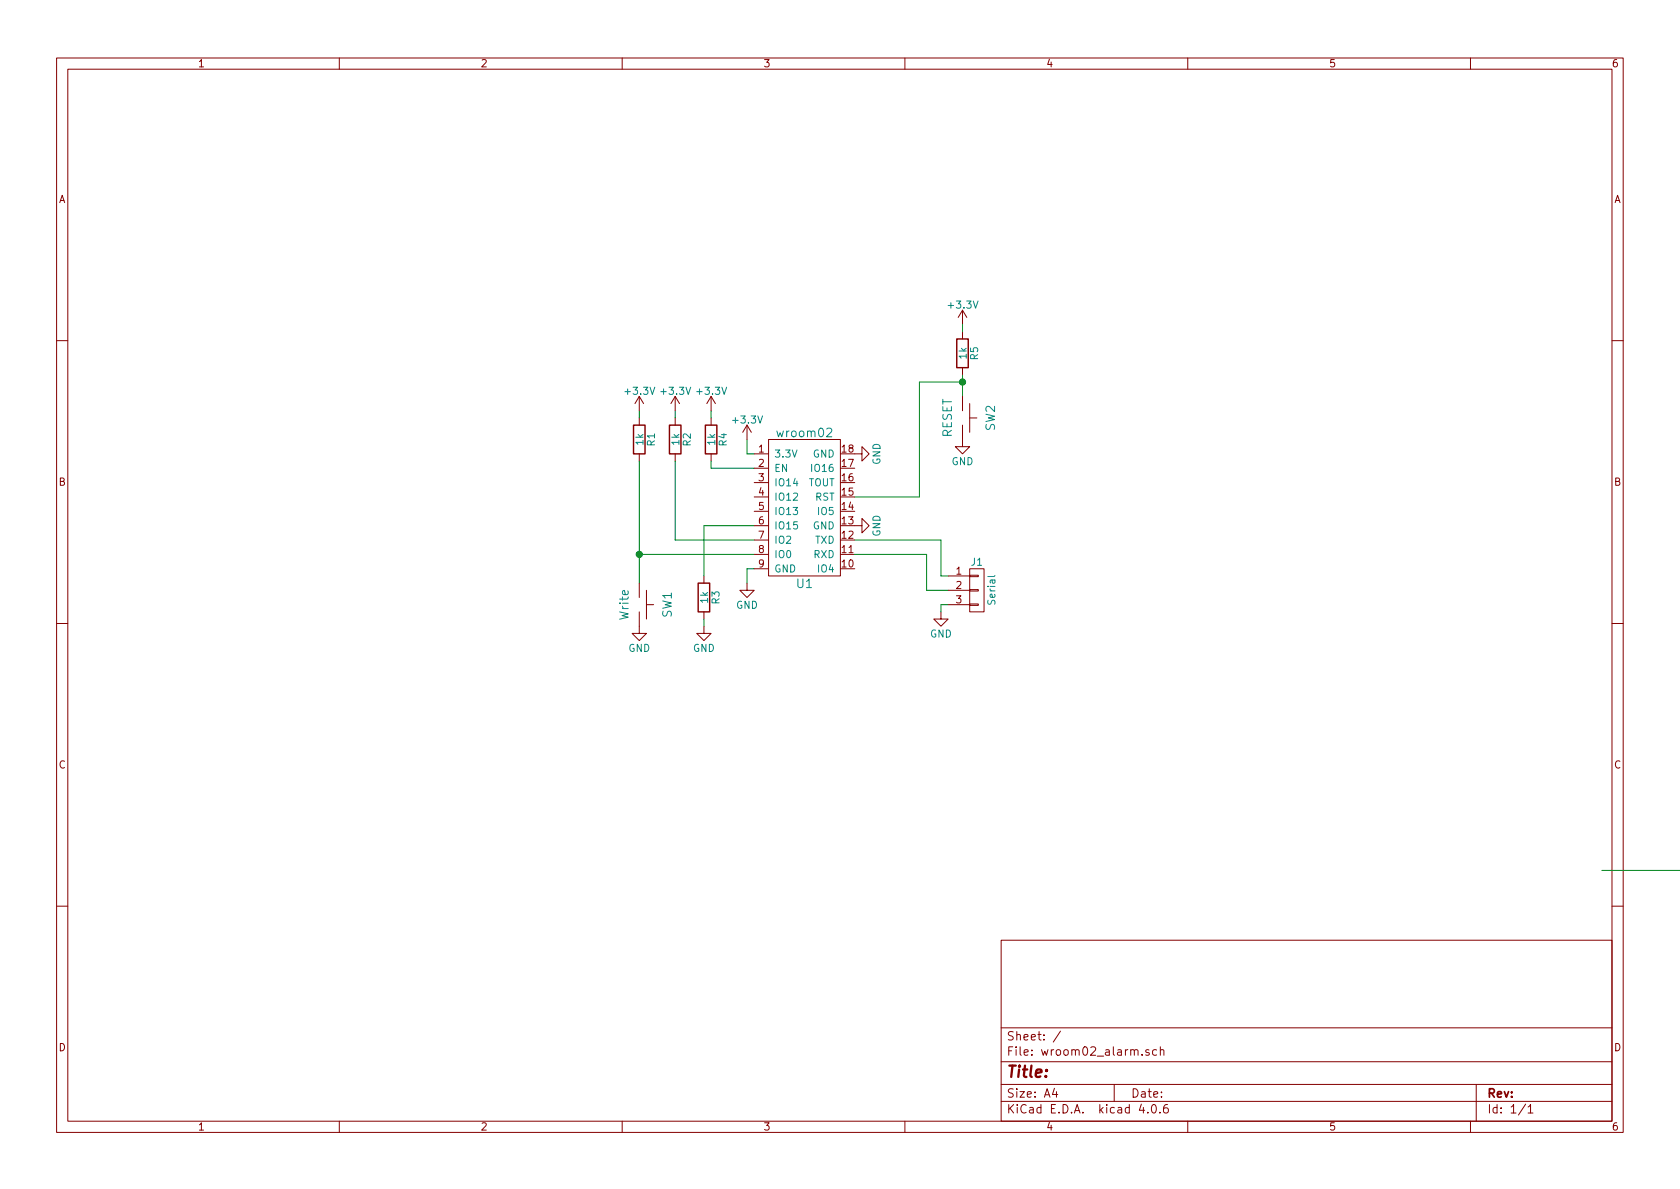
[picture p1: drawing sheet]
<svg xmlns="http://www.w3.org/2000/svg" width="297mm" height="210mm" viewBox="0 0 297 210" stroke-linecap="round" stroke-linejoin="round" font-family="sans-serif">
<g fill="none" stroke="#840000" stroke-width=".18">
<path d="M10 10.3h277v189.9h-277zM12 12.2h273v186.1h-273zM60 10.3v1.9M110 10.3v1.9M160 10.3v1.9M210 10.3v1.9M260 10.3v1.9M170.2 54.9v2.5M170.2 58.7v1.2M170.2 54.9l-.8 1.2M170.2 54.9l.7 1.2M10 60.2h2"/>
<path d="M113 70.1v2.5M113 73.9v1.3M113 70.1l-.7 1.3M113 70.1l.8 1.3M119.4 70.1v2.5M119.4 73.9v1.3M119.4 70.1l-.8 1.3M119.4 70.1l.7 1.3M125.7 70.1v2.5M125.7 73.9v1.3M125.7 70.1l-.7 1.3M125.7 70.1l.8 1.3"/>
<path d="M132.1 75.2l-.8 1.2M132.1 75.2v2.5M132.1 75.2l.7 1.2M135.9 77.7h12.7v24.1h-12.7zM170.2 75.2v3.8h1.2l-1.2 1.3-1.3-1.3h1.3M170.2 65v1.3M170.2 70.1v2.5M171.4 71.4v5M171.4 73.9h1.3M285 60.2h2M113 80.3v1.2M119.4 80.3v1.2"/>
<path d="M125.7 80.3v1.2M133.3 80.3h2.6M133.3 82.8h2.6M133.3 85.3h2.6M133.3 87.9h2.6M133.3 90.4h2.6M133.3 93h2.6M133.3 95.5h2.6M133.3 98h2.6M151.1 93h1.3v-1.3l1.3 1.3-1.3 1.2v-1.2M151.1 80.3h1.3v-1.3l1.3 1.3-1.3 1.2v-1.2M10 110.3h2"/>
<path d="M113 108.2v3.8h1.3l-1.3 1.3-1.2-1.3h1.2M113 103.1v2.6M114.3 106.9h1.3M114.3 104.4v5.1M124.5 110.7v1.3h1.2l-1.2 1.3-1.3-1.3h1.3M124.5 101.8v1.3M124.5 108.2v1.3M132.1 103.1v1.3h1.2l-1.2 1.3-1.3-1.3h1.3M133.3 100.6h2.6M166.4 108.2v1.3h1.2l-1.2 1.2-1.3-1.2h1.3M167.6 101.8h3.8M167.6 104.4h3.8"/>
<path d="M167.6 106.9h3.8M171.4 106.8h1.6v.3h-1.6zM171.4 104.3h1.6v.2h-1.6zM171.4 101.7h1.6v.3h-1.6zM171.4 100.6h2.6v7.6h-2.6zM285 110.3h2M10 160.2h2M177 166.3h108v32h-108zM285 160.2h2M60 198.3v1.9M110 198.3v1.9M160 198.3v1.9"/>
<path d="M177 194.8h108M177 191.8h108M177 187.8h108M177 181.8h108M186.4 192.5l-.3 1h.9M186.8 193v1M187.5 182.3l-1.3 2M197 191.8v3M201.8 195.2l-.4 1.1h1M201.9 186.5v.1M202.9 196.7v.1M203.1 185.7a.37 .37 0 0 0-.5 .1v.2l.5 .2 .1 .1-.2 .3-.4-.1"/>
<path d="M203.8 195.4l.1-.1a.81 .81 0 0 1 .6 .6 .81 .81 0 0 1-.3 .8l-.1 .1a.8 .8 0 0 1-.6-.6 .8 .8 0 0 1 .3-.8zM204.5 185.7l-.4-.1-.3 .3 .1 .6 .2 .1 .4-.1M205.1 196.7v.1M205.2 185.7l.2-.1 .3 .1 .1 .9M205.2 185.1v1.5M206.4 195.3a.59 .59 0 0 0-.7 .7l.1 .7 .2 .1 .5-.1 .1-.5-.2-.2-.4-.1-.3 .3M210 198.3v1.9M260 198.3v1.9M261 191.8v6.5M269.7 195.2l-1.2 2M270.2 195.8l.4-.5v1.5M270.2 196.8h.8"/>
</g>
<path d="M146.2 75.9l.2-.2h.4l.2 .2 .1 .2-.1 .3-.9 .8h1" fill="none" stroke="#008484" stroke-width=".18"/>
<path d="M169.2 59.9h2v5.1h-2zM112 75.2h2v5.1h-2zM118.4 75.2h2v5.1h-2zM124.7 75.2h2v5.1h-2zM123.4 103.1h2.1v5.1h-2.1z" fill="none" stroke="#840000" stroke-width=".25"/>
<g fill="none" stroke="#008400" stroke-width=".18">
<path d="M170.2 57.4v1.3M113 72.6v1.3M119.4 72.6v1.3M125.7 72.6v1.3M132.1 77.7v2.6h1.2M170.2 67.6h-7.6v20.3h-11.5M170.2 66.3v3.8M113 98h20.3M113 81.5v21.6M119.4 81.5v14h13.9M125.7 81.5v1.3h7.6M133.3 93h-8.8v8.8"/>
<path d="M151.1 95.5h15.3v6.3h1.2M151.1 98h12.7v6.4h3.8M124.5 109.5v1.2M133.3 100.6h-1.2v2.5M167.6 106.9h-1.2v1.3M283.2 153.9h13.9"/>
</g>
<g fill="#008400" stroke="#008400" stroke-width=".25">
<circle cx="170.2" cy="67.6" r=".51"/>
<circle cx="113" cy="98" r=".51"/>
</g>
<text font-size="2.8" fill="#840000" x="178" y="190.5">Title:</text>
<g font-size="2.1" fill="#008484">
<text x="137.6" y="77.3">wroom02</text>
<text x="168.3" y="77.4" transform="rotate(-90 168.3 77.4)">RESET</text>
<text x="175.9" y="76.2" transform="rotate(-90 175.9 76.2)">SW2</text>
<text x="140.9" y="104">U1</text>
<text x="111.2" y="109.6" transform="rotate(-90 111.2 109.6)">Write</text>
<text x="118.8" y="109.2" transform="rotate(-90 118.8 109.2)">SW1</text>
</g>
<g font-size="2.1" fill="#840000">
<text x="178" y="184">Sheet: /</text>
<text x="178" y="186.7">File: wroom02_alarm.sch</text>
<text x="178" y="196.9">KiCad E.D.A. kicad 4.0.6</text>
<text x="178" y="194.1">Size: A4</text>
<text x="200" y="194.1">Date:</text>
<text x="263" y="194.1">Rev:</text>
<text x="263" y="196.9">Id: 1/1</text>
</g>
<g font-size="1.8" fill="#840000">
<text x="35" y="11.9">1</text>
<text x="85" y="11.9">2</text>
<text x="135" y="11.9">3</text>
<text x="185" y="11.9">4</text>
<text x="235" y="11.9">5</text>
<text x="285" y="11.9">6</text>
<text x="10.4" y="35.9">A</text>
<text x="285.4" y="35.9">A</text>
<text x="134.1" y="80">1</text>
<text x="134.1" y="82.5">2</text>
<text x="148.9" y="82.5">17</text>
<text x="148.9" y="80">18</text>
<text x="10.4" y="85.9">B</text>
<text x="134.1" y="85.1">3</text>
<text x="134.1" y="87.6">4</text>
<text x="148.9" y="87.6">15</text>
<text x="148.9" y="85.1">16</text>
<text x="285.4" y="85.9">B</text>
<text x="134.1" y="90.2">5</text>
<text x="134.1" y="92.7">6</text>
<text x="134.1" y="95.2">7</text>
<text x="148.9" y="95.2">12</text>
<text x="148.9" y="92.7">13</text>
<text x="148.9" y="90.2">14</text>
<text x="134.1" y="97.8">8</text>
<text x="134.1" y="100.3">9</text>
<text x="148.9" y="100.3">10</text>
<text x="148.9" y="97.8">11</text>
<text x="169.1" y="101.6">1</text>
<text x="169.1" y="104.1">2</text>
<text x="169.1" y="106.7">3</text>
<text x="10.4" y="135.9">C</text>
<text x="285.4" y="135.9">C</text>
<text x="10.4" y="185.9">D</text>
<text x="285.4" y="185.9">D</text>
<text x="35" y="199.9">1</text>
<text x="85" y="199.9">2</text>
<text x="135" y="199.9">3</text>
<text x="185" y="199.9">4</text>
<text x="235" y="199.9">5</text>
<text x="285" y="199.9">6</text>
</g>
<g font-size="1.8" fill="#008484">
<text x="167.8" y="54.6">+3.3V</text>
<text x="170.9" y="63.4" transform="rotate(-90 170.9 63.4)">1k</text>
<text x="172.9" y="63.6" transform="rotate(-90 172.9 63.6)">R5</text>
<text x="110.7" y="69.8">+3.3V</text>
<text x="117" y="69.8">+3.3V</text>
<text x="123.4" y="69.8">+3.3V</text>
<text x="129.7" y="74.9">+3.3V</text>
<text x="113.7" y="78.7" transform="rotate(-90 113.7 78.7)">1k</text>
<text x="115.8" y="78.8" transform="rotate(-90 115.8 78.8)">R1</text>
<text x="120.1" y="78.7" transform="rotate(-90 120.1 78.7)">1k</text>
<text x="122.1" y="78.8" transform="rotate(-90 122.1 78.8)">R2</text>
<text x="126.4" y="78.7" transform="rotate(-90 126.4 78.7)">1k</text>
<text x="128.5" y="78.8" transform="rotate(-90 128.5 78.8)">R4</text>
<text x="136.9" y="80.9">3.3V</text>
<text x="136.9" y="83.4">EN</text>
<text x="143.6" y="80.9">GND</text>
<text x="143.7" y="83.4">IO16</text>
<text x="155.7" y="82.2" transform="rotate(-90 155.7 82.2)">GND</text>
<text x="168.2" y="82.2">GND</text>
<text x="136.9" y="86">IO14</text>
<text x="136.9" y="88.5">IO12</text>
<text x="142.7" y="86">TOUT</text>
<text x="144" y="88.5">RST</text>
<text x="136.9" y="91.1">IO13</text>
<text x="136.9" y="93.6">IO15</text>
<text x="143.6" y="93.6">GND</text>
<text x="144.7" y="91.1">IO5</text>
<text x="155.7" y="94.9" transform="rotate(-90 155.7 94.9)">GND</text>
<text x="136.9" y="96.1">IO2</text>
<text x="136.9" y="98.7">IO0</text>
<text x="136.9" y="101.2">GND</text>
<text x="143.8" y="98.7">RXD</text>
<text x="144" y="96.1">TXD</text>
<text x="144.7" y="101.2">IO4</text>
<text x="171.8" y="100">J1</text>
<text x="125.2" y="106.6" transform="rotate(-90 125.2 106.6)">1k</text>
<text x="127.2" y="106.8" transform="rotate(-90 127.2 106.8)">R3</text>
<text x="130.1" y="107.6">GND</text>
<text x="176" y="106.8" transform="rotate(-90 176 106.8)">Serial</text>
<text x="164.4" y="112.7">GND</text>
<text x="111.1" y="115.3">GND</text>
<text x="122.5" y="115.3">GND</text>
</g>
</svg>
